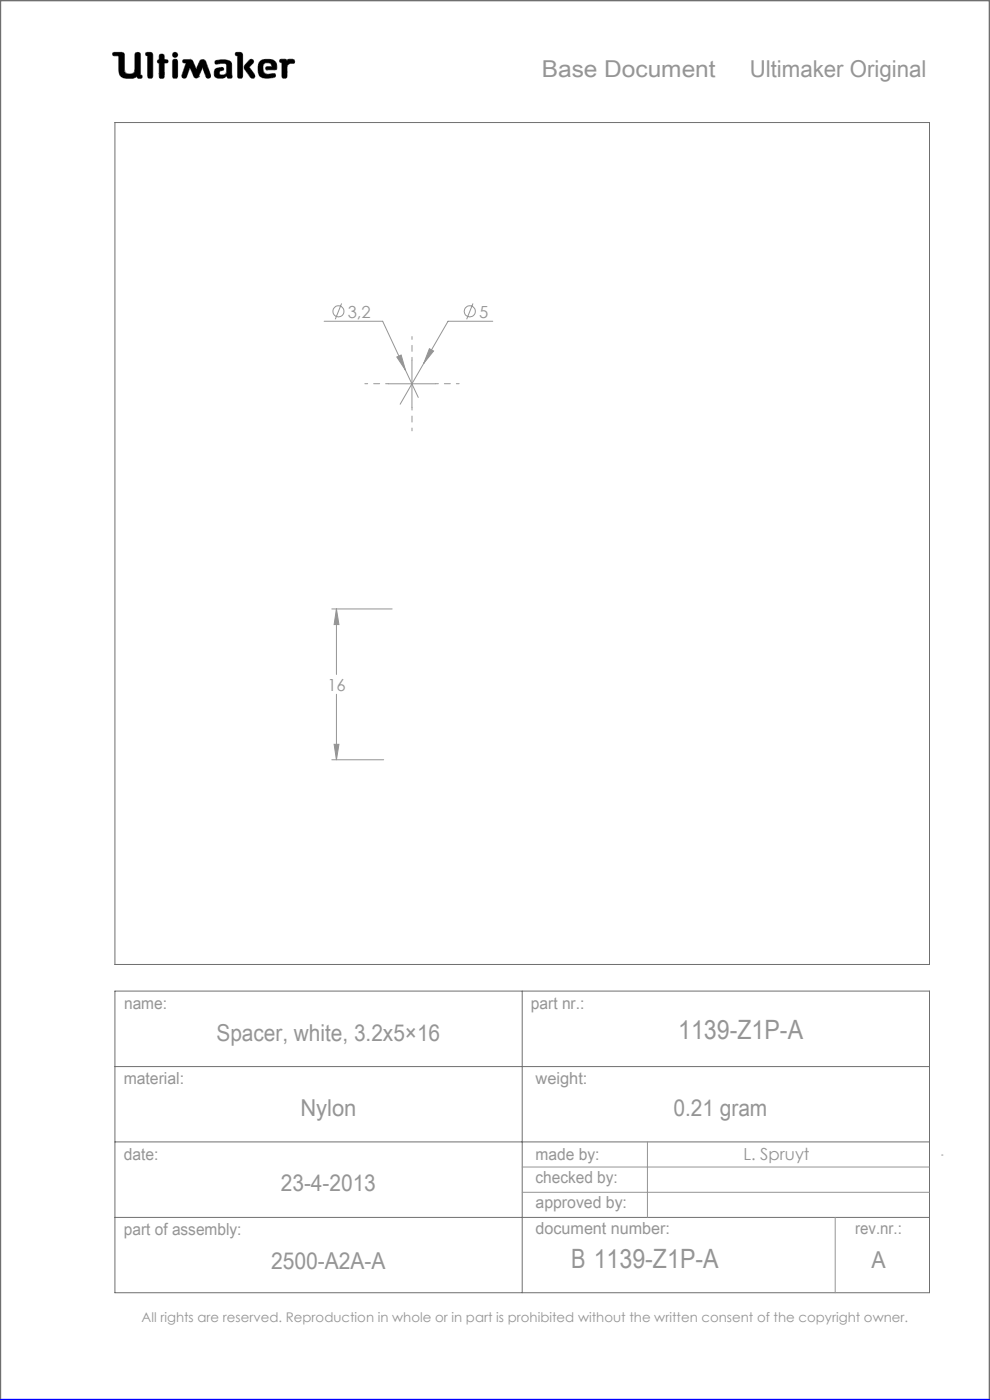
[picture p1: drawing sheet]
<svg xmlns="http://www.w3.org/2000/svg" width="210mm" height="297mm" viewBox="0 0 210 297" stroke-linecap="round" stroke-linejoin="round" font-family="sans-serif">
<g fill="none" stroke="#6f6f6f" stroke-width=".21">
<path d="M24 11.1h1.9l.4 .3 .2 3.9a1.51 1.51 0 0 0 2 0l.2-4a.77 .77 0 0 1 1 0l.1 4.6 .3 .1a.39 .39 0 0 1-.3 .6l-.6-.1-.1-.3a3.8 3.8 0 0 1-3 .3l-.6-.5-.2-.6-.1-3.6h-1a.39 .39 0 0 1-.3-.2 .39 .39 0 0 1 .1-.5zM31 11.1l1.2 .1 .2 .4-.1 4.8a.6 .6 0 0 1-.6 .2 .6 .6 0 0 1-.4-.5v-4.3l-.4-.1zM33.8 12.7v-1.1a.6 .6 0 0 1 .7-.1 .6 .6 0 0 1 .4 .5v.7h.6a.37 .37 0 0 1 0 .6l-.6 .1-.1 3.1a.6 .6 0 0 1-.6 .1 .6 .6 0 0 1-.4-.5v-2.7M33.8 12.7h.1M33.8 13.4h.1M33.8 15.7h.1M33.8 12.7h-.3l-.1 .3v.2l.4 .2M36.7 11.3l.4-.2 .4 .2 .2 .3-.2 .4-.4 .2-.4-.2-.1-.4zM36.8 12.6h.7l.2 .5v3l-.2 .5h-.7l-.2-.5v-3zM38.9 12.7l1.4-.1 .4 .2 .9 1.9 .7-1.6a.73 .73 0 0 1 .7-.5 .73 .73 0 0 1 .7 .5l1 2.8-.1 .5a.53 .53 0 0 1-.5 .2 .53 .53 0 0 1-.4-.3l-.7-2-1 2.1-.4 .2-.4-.2-.9-2.1-.7 2a.54 .54 0 0 1-.5 .3 .54 .54 0 0 1-.5-.2v-.5l.9-2.5-.7-.2zM42.1 16.3h.1M45.6 12.9a3.7 3.7 0 0 1 3.4 .3l.1 .5 .1 2.7a.64 .64 0 0 1-1-.2l-.1-.1a1.93 1.93 0 0 1-2.5 .2 1.32 1.32 0 0 1 .4-1.8l1-.2 .3 .1 .1 .2v.3a.73 .73 0 0 0-.9 .8 .98 .98 0 0 0 1.4 0l.2-.6-.1-1.5a2.59 2.59 0 0 0-2 0l-.4-.2z"/>
<path d="M50 11.1l1.3 .1 .2 .4-.1 4.8a.57 .57 0 0 1-.6 .2 .57 .57 0 0 1-.4-.5v-4.3l-.4-.1zM52.9 12.8l.4-.2 .4 .1 .1 .4-1 1.1 1.2 1.6 .1 .5-.2 .3h-.4a5.9 5.9 0 0 1-1.7-2.2l.1-.6zM55 13.3a2.62 2.62 0 0 1 3.5-.1l.2 1.1-.1 .5h-2l-.2-.1v-.5l1.3-.1-.2-.5a1.24 1.24 0 0 0-1.6 .1l-.1 1.1 .2 .6 .8 .4 1.5-.2 .1 .1v.6a3.8 3.8 0 0 1-3.3-.1 3.2 3.2 0 0 1-.1-2.9zM56.6 14.8h.1M59.4 12.6h1.2l.3 .3a1.21 1.21 0 0 1 1.5-.2v.7l-.9 .1-.6 .4-.1 2.5a.6 .6 0 0 1-.6 .2 .6 .6 0 0 1-.4-.5v-2.8l-.5-.2zM24.4 26h172.8v178.6h-172.8zM24.4 210.3h172.8v63.9h-172.8zM110.8 210.3v63.9M24.4 226.3h172.8M24.4 242.2h172.8M24.4 258.3h172.8"/>
</g>
<path d="M0 297v-297h210v297" fill="none" stroke="#6f6f6f" stroke-width=".5"/>
<g fill="none" stroke="#959595" stroke-width=".21">
<path d="M68.8 68.2h12.4l4.8 10.3M72.5 64.4l-1.4 3.3M84.2 75.7l.9-.4 .9 3.2zM86 78.5l2.7 5.8M87.4 76.4v10M91.1 74l.9 .5-2.1 2.6zM100.3 64.4l-1.3 3.3M104.5 68.2h-9.5l-10.1 17.6M82.4 81.4h10M70.4 129.2h12.8M71.4 129.2v13.9M71.4 129.2l.5 3.3h-1z"/>
<path d="M70.9 157.9h1l-.5 3.3zM71.4 147.3v13.9M70.4 161.2h11M110.8 247.6h86.4M110.8 252.9h86.4M137.3 242.2v16.1M177.2 258.3v15.9M199.7 245h.3"/>
<circle cx="71.8" cy="66" r="1.18"/>
<circle cx="99.6" cy="66" r="1.18"/>
</g>
<path d="M0 297h210" fill="none" stroke="#00f" stroke-width=".5"/>
<path d="M45.7 12.9l-.1 .5 .2 .2 1.2-.2 .9 .1 .2 .3-.1 1.4a.84 .84 0 0 1-.6 .7 .84 .84 0 0 1-.9-.3l.1-.4 .4-.2a.36 .36 0 0 0 .4-.4 .36 .36 0 0 0-.4-.3 1.23 1.23 0 0 0-1.6 1 1.07 1.07 0 0 0 .3 1.1 1.07 1.07 0 0 0 1.1 .2h.6l.3-.2a.28 .28 0 0 1 .4-.3 .28 .28 0 0 1 .2 .4 .57 .57 0 0 0 .6 .2 .57 .57 0 0 0 .3-.6l-.1-2.4a1.23 1.23 0 0 0-1.5-1zM50 11.1v.6l.4 .1v4.6l.3 .2h.5l.3-.3v-4.8l-.4-.4zM53 12.7l-1.2 1.3v.5l1.4 2 .6 .1 .2-.2v-.6l-1.2-1.6 1-.9v-.4l-.4-.3zM55.2 12.9a2.9 2.9 0 0 0 .1 3.4l.5 .2 1 .1 1.4-.2 .3-.2-.1-.5-.2-.1-1.4 .2-.6-.2-.3-.4-.1-.5a.99 .99 0 0 1 .7-1.3 .99 .99 0 0 1 1.2 .7l-1.2 .1-.2 .4 .3 .2h1.5a.51 .51 0 0 0 .6-.1 .51 .51 0 0 0 0-.6 1.62 1.62 0 0 0-2-1.5l-1.1 .1zM59.4 12.6l-.1 .6 .5 .1v3l.2 .3h.6l.3-.4v-2.3l.6-.4 .9-.1 .1-.5-.3-.3h-1l-.3 .3-.4-.3zM36.7 12.7l-.1 .3v3.4l.2 .2h.7l.2-.3v-3.4l-.2-.3zM36.6 11.6a.56 .56 0 0 0 1.1 0 .56 .56 0 0 0-1.1 0zM33.8 11.6v1.1l-.4 .2v.4l.4 .1v2.9l.2 .3h.5l.4-.4v-2.8l.7-.1 .1-.4-.3-.2h-.5v-.8l-.2-.4h-.6zM31 11.1l-.1 .6 .4 .1v4.5l.3 .3h.5l.3-.5v-4.7l-.4-.3zM38.8 12.7v.5l.7 .2-.9 2.5 .1 .6 .5 .1 .3-.2 .8-2.1 .9 2.1 .3 .2h.3l.3-.2 .9-2.1 .7 2.1 .6 .2 .4-.2v-.5l-1-2.8-.3-.4h-.7l-.3 .2-.8 1.8-.9-1.9-.4-.2zM24 11.2v.6h1.2v2.7a1.76 1.76 0 0 0 2.2 2.1h.9l.8-.4 .3 .4h.6l.2-.2-.1-.4-.3-.1v-4.4l-.4-.4h-.5l-.3 .4v3.4a.81 .81 0 0 1-1.1 .8h-.1a.86 .86 0 0 1-1-1.1l-.1-3.3-.4-.2z" fill-rule="evenodd" fill="#000"/>
<path d="M87.4 76.4v-5M82.4 81.4h-5M87.4 86.4v5M92.4 81.4h5" fill="none" stroke="#959595" stroke-width=".21" stroke-dasharray="15.2 1.3 1.3 1.3" stroke-dashoffset="14.6"/>
<path d="M71.4 129.2l.5 3.3h-1zM70.9 157.9h1l-.5 3.3zM91.1 74l-1.2 3.1 2.1-2.6zM84.2 75.7l1.8 2.8-.9-3.2z" fill="#959595"/>
<g font-size="5.6" fill="#959595">
<text x="143.9" y="220.3">1139-Z1P-A</text>
<text x="121.1" y="269.1">B 1139-Z1P-A</text>
</g>
<g font-size="4.9" fill="#959595">
<text x="114.9" y="16.3">Base Document</text>
<text x="159" y="16.3">Ultimaker Original</text>
<text x="45.9" y="220.9">Spacer, white, 3.2x5×16</text>
<text x="63.7" y="236.7">Nylon</text>
<text x="142.8" y="236.7">0.21 gram</text>
<text x="59.6" y="252.7">23-4-2013</text>
<text x="57.5" y="269.3">2500-A2A-A</text>
<text x="184.9" y="269.1">A</text>
</g>
<g font-size="3.5" fill="#959595">
<text x="73.8" y="67.4">3,2</text>
<text x="101.6" y="67.4">5</text>
<text x="69.4" y="146.5">16</text>
<text x="26.3" y="214.1">name:</text>
<text x="112.6" y="214">part nr.:</text>
<text x="26.2" y="229.9">material:</text>
<text x="113.6" y="229.9">weight:</text>
<text x="26.3" y="246">date:</text>
<text x="113.6" y="246">made by:</text>
<text x="113.6" y="251.1">checked by:</text>
<text x="157.7" y="246.2">L. Spruyt</text>
<text x="113.6" y="256.3">approved by:</text>
<text x="26.3" y="262">part of assembly:</text>
<text x="113.6" y="261.8">document number:</text>
<text x="181.4" y="261.9">rev.nr.:</text>
</g>
<text font-size="2.8" fill="#959595" x="30" y="280.4">All rights are reserved. Reproduction in whole or in part is prohibited without the written consent of the copyright owner.</text>
</svg>
